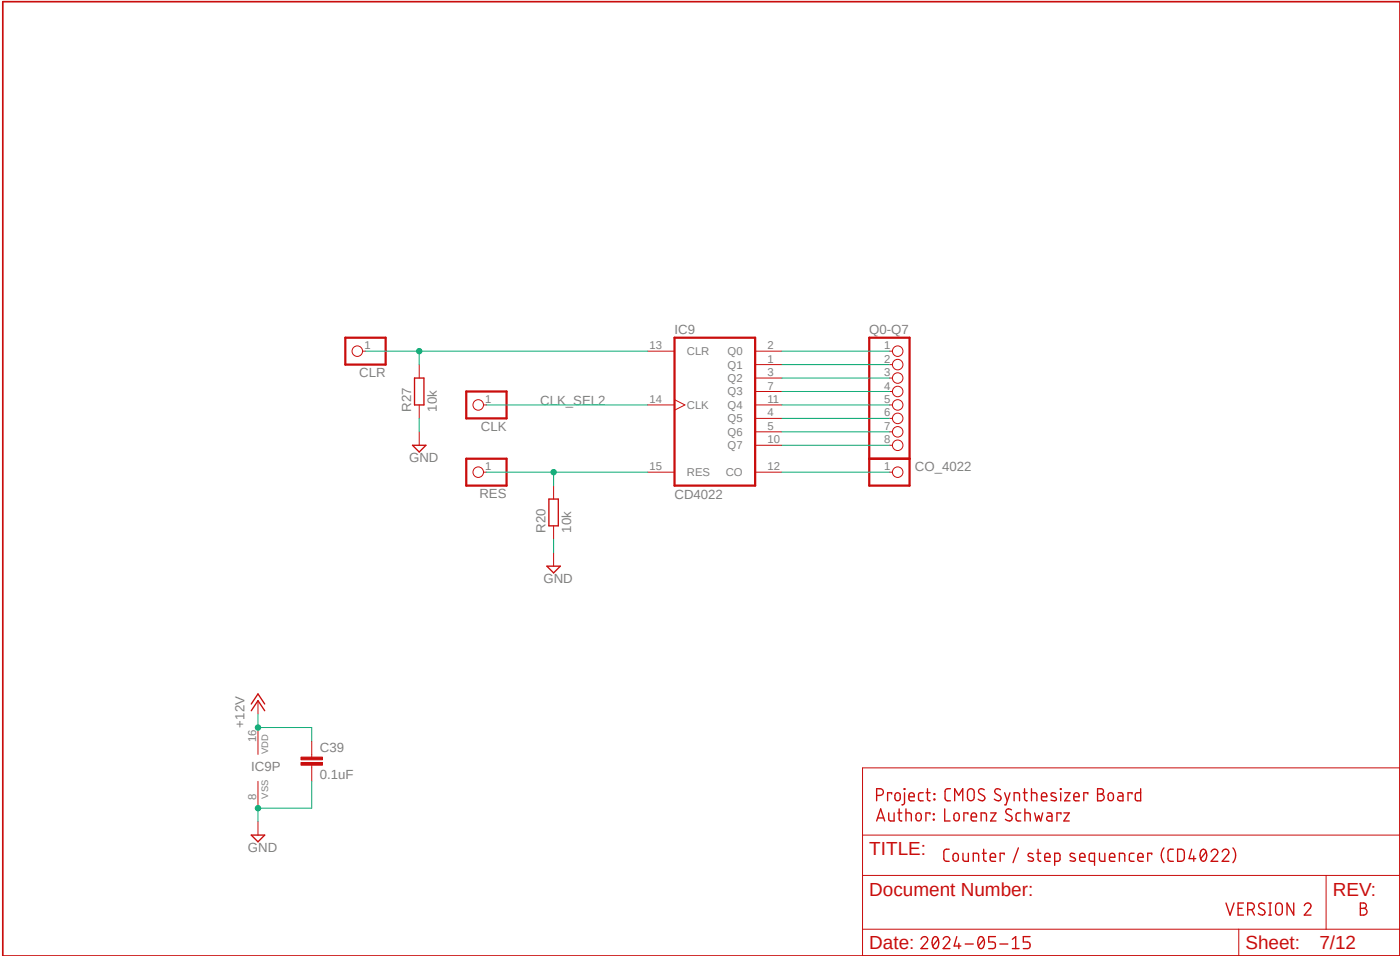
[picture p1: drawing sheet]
<svg xmlns="http://www.w3.org/2000/svg" width="265mm" height="181mm" viewBox="0 0 265 181" stroke-linecap="round" stroke-linejoin="round" font-family="sans-serif">
<!-- layer: Ebene 1 -->
<g fill="none" stroke="#c90d0c" stroke-width=".25">
<path d="M78.4 71.4h1.7v5.1h-1.7zM78 84.1h2.5l-1.3 1.3zM103.8 94.3h1.7v5h-1.7zM103.4 107h2.5l-1.3 1.2zM47.5 134.3l1.3-1.9 1.2 1.9M50 133l-1.2-1.9-1.3 1.9M47.5 157.8h2.5l-1.2 1.2zM165.7 155.1l.8-2.3 .7 2.3M165.7 150.3h.6a.63 .63 0 0 0 .7-.7 .63 .63 0 0 0-.7-.6h-.6v2.3M165.9 154.5h1.1M168.6 150v-.2h-.8v1.5M169 153.6v1.5h-.6l-.4-.2v-1.3"/>
<path d="M169.3 149.9l.5-.1a.9 .9 0 0 1 .1 1.4h-.5a1.05 1.05 0 0 1-.1-1.3zM169.7 153.6h.8M170 152.8v2.1l.5 .2M170.9 149l.1 .1zM171 149.8v1.9l-.1 .2-.4 .1M171.3 153.6l.9 .1 .1 1.4M171.3 152.8v2.3M171.8 150.5h1a.53 .53 0 0 0-.3-.7 .53 .53 0 0 0-.7 .5l.1 .9 .9 .1M173.3 153.7l.4-.1a.9 .9 0 0 1 .2 1.4h-.5l-.2-.3zM174.5 149.8l-.8 .1-.1 1 .3 .3 .6 .1M175.1 149.8h.7M175.3 149v2l.5 .3"/>
<path d="M175.8 153.8v-.2h-.8v1.5M176.4 153.8l.2 .1zM176.4 154.8l.2 .1zM176.6 149.9l.1 .2zM176.6 151l.1 .1zM178.6 152.8v2.3h1M179.7 149h-.7l-.3 .2-.1 1.6 .1 .3 .3 .2h.7M180.4 153.7l.5-.1a.9 .9 0 0 1 .2 1.4h-.5l-.3-.3zM182 151.3v-2.3l-.8 1.3-.7-1.3v2.3M183 153.8v-.2h-.8v1.5M183 149.2a.63 .63 0 0 1 .7-.2 .63 .63 0 0 1 .4 .6l.1 1a.63 .63 0 0 1-.7 .7 .63 .63 0 0 1-.6-.7zM183.6 154.3h1a.53 .53 0 0 0-.4-.7 .53 .53 0 0 0-.6 .5l.1 .9 .9 .1"/>
<path d="M185.5 155.1v-1.5l.9 .1 .1 1.4M186.1 149.2a.57 .57 0 0 0-.9-.1 .57 .57 0 0 0 0 .8l.7 .4a.57 .57 0 0 1 .1 .9 .57 .57 0 0 1-.9-.1l-.2-.1M187.3 153.6h1l-1 1.5h1M189.1 149.2a.57 .57 0 0 0-.9-.1 .57 .57 0 0 0 .1 .8l.7 .4a.57 .57 0 0 1 .1 .9 .57 .57 0 0 1-.9-.1l-.2-.1M189.9 149.8l.5 1.5M190.9 149.8l-.7 2.2h-.3M191.2 153a.57 .57 0 0 0-.9-.1 .57 .57 0 0 0 .1 .9l.7 .3a.57 .57 0 0 1 .1 .9 .57 .57 0 0 1-.9-.1l-.2-.1M191.7 151.3v-1.5l.9 .1 .1 1.4M193 153.6l-.8 .1-.1 1 .2 .3 .7 .1M193.4 149.8h.8M193.7 149v1.9l.1 .3 .4 .1M193.7 153.6l.9 .1 .2 1.4"/>
<path d="M193.7 152.8v2.3M195 149.8l.9 .1 .1 1.4M195 149v2.3M196.9 150.5h1a.53 .53 0 0 0-.4-.7 .53 .53 0 0 0-.6 .5l.1 .9 .9 .1M197.1 153.6l-.4 1.5-.4-1-.3 1-.4-1.5M198 153.6h.6l.3 .3v1.2h-.6a.44 .44 0 0 1-.5-.5 .44 .44 0 0 1 .5-.4h.6M199.6 149.9a.58 .58 0 0 0-.9 .1v.3l1 .6a.32 .32 0 0 1-.3 .4l-.7-.1M200.4 149l.2 .1zM200.5 149.8v1.5M200.6 153.8v-.2h-.8v1.5M201.1 153.6h1l-1 1.5h1M201.3 149.8h1l-1 1.5h1"/>
<path d="M203 150.5h1a.53 .53 0 0 0-.3-.7 .53 .53 0 0 0-.7 .5l.1 .9 .9 .1M205.6 150v-.2h-.7v1.5M207.5 149h.6a.51 .51 0 0 1 .5 .5 .51 .51 0 0 1-.5 .5 .63 .63 0 0 1 .6 .6 .63 .63 0 0 1-.6 .7h-.6zM207.5 150h.6M209.6 149.9l.5-.1a.9 .9 0 0 1 .1 1.4h-.5l-.2-.3zM211.4 149.8h.6l.3 .3v1.2h-.6a.44 .44 0 0 1-.4-.5 .44 .44 0 0 1 .4-.4h.6M214 150v-.2h-.8v1.5M215.6 149v2.3l-.9-.1-.1-1.2 .2-.2h.8M174.1 177.4a.63 .63 0 0 1 .9-.5 .63 .63 0 0 1 .2 1l-1.1 1.3h1.3M176.5 177.1a.52 .52 0 0 1 .6-.1 .52 .52 0 0 1 .3 .5 1.28 1.28 0 0 1-.6 1.7 1.34 1.34 0 0 1-.4-2zM177.3 177.4l-1 1.3M178.3 177.4a.63 .63 0 0 1 .9-.4 .63 .63 0 0 1 .2 .9l-1.1 1.3h1.3"/>
<path d="M179.4 160.4h-.6l-.4 .4v1.4l.4 .5h.6M180.3 161.4l.4-.2a.88 .88 0 0 1 .2 1.4l-.3 .1-.4-.3zM180.9 176.9l-.5 1.8h1.2M181.3 178.2v1M182.5 178.3h1.5M183 161.2v1.5h-.6l-.3-.2-.1-1.3M184 162.7v-1.5l.9 .1 .1 1.4M185.1 177.1a.52 .52 0 0 1 .6-.1 .52 .52 0 0 1 .3 .5 1.31 1.31 0 0 1-.5 1.7 1.28 1.28 0 0 1-.6-1.7zM185.7 161.2h.8M185.9 160.4l.1 2.1 .5 .2M186 177.4l-1 1.3M187.2 161.9h1a.53 .53 0 0 0-.4-.7 .53 .53 0 0 0-.6 .5l.1 .9 .9 .1"/>
<path d="M188.2 176.9h-1.3v1h.8a.64 .64 0 0 1 .5 .7 .64 .64 0 0 1-.5 .6h-.8M189 178.3h1.5M189.8 161.4v-.2h-.7v1.5M191.4 179.2h1.2M191.4 177.4l.6-.5v2.3M192.5 160.2l-1 2.8M194.7 176.9h-1.3v1h.8a.64 .64 0 0 1 .5 .7 .64 .64 0 0 1-.5 .6h-.8M195.2 161.3a.61 .61 0 0 0-.9 .1l.1 .3 .9 .5v.4a.79 .79 0 0 1-.9 0M196 161.2h.7M196.2 160.4v1.9l.2 .3 .3 .1M197.5 161.9h1a.53 .53 0 0 0-.4-.7 .53 .53 0 0 0-.6 .5l.1 .9 .9 .1M199.4 162.7h.6l.3-.2 .1-.9-.2-.4h-.8v2.3"/>
<path d="M203.2 161.3a.58 .58 0 0 0-.9 .1l.2 .4 .6 .3a.33 .33 0 0 1 .2 .3 .33 .33 0 0 1-.3 .3l-.7-.1M204.1 161.9h1a.53 .53 0 0 0-.3-.7 .53 .53 0 0 0-.7 .5l.1 .9 .9 .1M206.9 162.7h-.6l-.4-.2v-1.1l.2-.2h.8v2.3M208.9 161.2v1.5h-.7l-.4-.4v-1.1M209.7 161.9h1a.53 .53 0 0 0-.3-.7 .53 .53 0 0 0-.7 .5l.1 .9 .9 .1M211.6 162.7v-1.5l.9 .1 .1 1.4M214.4 161.2l-.8 .1-.1 1 .2 .4h.7M215.1 161.9h1a.53 .53 0 0 0-.4-.7 .53 .53 0 0 0-.6 .5l.1 .9 .9 .1M217.7 161.4v-.2h-.7v1.5M220 160.2a2.17 2.17 0 0 0 0 2.8M221.8 160.4h-.7l-.3 .4v1.4l.3 .5h.7M222.6 160.4h.8l.4 .4 .1 1.3-.1 .3-.4 .3h-.8z"/>
<path d="M225.3 160.4l-.5 1.8h1.2M225.7 161.7v1M227.1 160.6a.53 .53 0 0 1 .6-.1 .53 .53 0 0 1 .3 .5v1.1a.55 .55 0 0 1-.5 .6 .55 .55 0 0 1-.6-.6v-.8zM228 160.9l-1 1.3M228.9 160.9a.63 .63 0 0 1 .9-.5 .63 .63 0 0 1 .2 1l-1.1 1.3h1.3M231 160.9a.63 .63 0 0 1 .9-.5 .63 .63 0 0 1 .2 1l-1.1 1.3h1.3M233.1 160.2a2.17 2.17 0 0 1 0 2.8M233.3 170.6l-.8 2.3-.7-2.3M234 171.6h.8M235.1 170.6h-1.1v2.3h1.1M235.9 171.9h.6a.63 .63 0 0 0 .6-.7 .63 .63 0 0 0-.6-.6h-.6v2.3M236.6 171.9l.5 1"/>
<path d="M239 170.8a.57 .57 0 0 0-.9-.1 .57 .57 0 0 0 .1 .8l.7 .4a.53 .53 0 0 1 .1 .7 .53 .53 0 0 1-.7 .2l-.4-.2M239.8 172.9h.5M239.8 170.6h.5M240.1 170.6v2.3M241.4 170.7l.6-.1 .3 .2 .1 1.4a.63 .63 0 0 1-.6 .7 .63 .63 0 0 1-.7-.7v-1zM244.6 170.6v2.3l-1.3-2.3v2.3M246.5 171.1a.63 .63 0 0 1 .9-.5 .63 .63 0 0 1 .2 1l-1.1 1.3h1.3M257.2 170.6h.6a.51 .51 0 0 1 .5 .5 .51 .51 0 0 1-.5 .5 .64 .64 0 0 1 .6 .6 .64 .64 0 0 1-.6 .7h-.6zM257.2 171.6h.6"/>
</g>
<path d="M65.3 63.8h7.6v5.1h-7.6zM88.1 74h7.7v5h-7.7zM127.5 63.8h15.2v27.9h-15.2zM164.3 63.8h7.6v27.9h-7.6zM88.1 86.7h7.7v5h-7.7zM164.3 86.7h7.6" fill="none" stroke="#c90d0c" stroke-width=".42"/>
<g fill="none" stroke="#c90d0c" stroke-width=".19">
<path d="M68.5 66.3h.6M79.2 68.9v2.5M79.2 76.5v2.5M91.4 76.5h.5M122.4 66.3h5.1M122.4 76.5h5.1M127.5 75.5l2 1-2 1M142.7 68.9h5.1M142.7 66.3h5.1M142.7 71.4h5.1M142.7 79h5.1M142.7 74h5.1"/>
<path d="M142.7 76.5h5.1M168.1 68.9h.6M168.1 66.3h.6M168.1 71.4h.6M168.1 79h.6M168.1 74h.6M168.1 76.5h.6M79.2 81.6v2.5M91.4 89.2h.5M104.6 91.7v2.6M104.6 99.3v2.6M122.4 89.2h5.1"/>
<path d="M142.7 81.6h5.1M142.7 84.1h5.1M142.7 89.2h5.1M168.1 81.6h.6M168.1 84.1h.6M168.1 89.2h.6M104.6 104.4v2.6M48.8 132.4v2.5M48.8 137.4v5.1M58.9 140v3M48.8 147.6v5.1M48.8 155.2v2.6"/>
<path d="M58.9 144.5v3.1M163 145.1h101.6v35.5h-101.6zM163 157.8h101.6M163 175.5h101.6M163 165.4h101.6M234.2 175.5v5.1M250.7 165.4v10.1"/>
<circle cx="67.5" cy="66.3" r=".99"/>
<circle cx="90.4" cy="76.5" r=".99"/>
<circle cx="169.7" cy="66.3" r=".99"/>
<circle cx="169.7" cy="76.5" r=".99"/>
<circle cx="169.7" cy="68.9" r=".99"/>
<circle cx="169.7" cy="74" r=".99"/>
<circle cx="169.7" cy="71.4" r=".99"/>
<circle cx="169.7" cy="79" r=".99"/>
<circle cx="90.4" cy="89.2" r=".99"/>
<circle cx="169.7" cy="81.6" r=".99"/>
<circle cx="169.7" cy="84.1" r=".99"/>
<circle cx="169.7" cy="89.2" r=".99"/>
</g>
<g fill="#c90d0c" stroke="#c90d0c" stroke-width=".19">
<path d="M56.9 144h4.1v.5h-4.1z"/>
<path d="M56.9 143h4.1v.5h-4.1z"/>
</g>
<path d="M.5 .3h264.1v180.3h-264.1z" fill="none" stroke="#c90d0c" stroke-width=".32"/>
<path d="M147.8 66.3h20.3M147.8 68.9h20.3M147.8 71.4h20.3M147.8 74h20.3M147.8 76.5h20.3M147.8 79h20.3M91.9 89.2h30.5M104.6 89.2v2.5M147.8 81.6h20.3M147.8 84.1h20.3M147.8 89.2h20.3" fill="none" stroke="#0dab76" stroke-width=".19"/>
<circle cx="104.6" cy="89.2" r=".51" fill="#0dab76"/>
<g fill="none" stroke="#0dab76" stroke-width=".19">
<path d="M69.1 66.3h53.3M79.2 66.3v2.6"/>
<circle cx="104.6" cy="89.2" r=".51"/>
</g>
<circle cx="79.2" cy="66.3" r=".51" fill="#0dab76"/>
<g fill="none" stroke="#0dab76" stroke-width=".19">
<path d="M58.9 152.7h-10.1v2.5"/>
<circle cx="79.2" cy="66.3" r=".51"/>
</g>
<circle cx="48.8" cy="152.7" r=".51" fill="#0dab76"/>
<g fill="none" stroke="#0dab76" stroke-width=".19">
<path d="M79.2 79v2.6M104.6 101.9v2.5M48.8 134.9v2.5h10.1M58.9 147.6v5.1"/>
<circle cx="48.8" cy="152.7" r=".51"/>
</g>
<circle cx="48.8" cy="137.4" r=".51" fill="#0dab76"/>
<g fill="none" stroke="#0dab76" stroke-width=".19">
<path d="M91.9 76.5h30.5M58.9 137.4v2.6"/>
<circle cx="48.8" cy="137.4" r=".51"/>
</g>
<g font-size="3.6" fill="#c90d0c">
<text x="164.3" y="161.6">TITLE:</text>
<text x="164.3" y="169.2">Document Number:</text>
<text x="251.9" y="169.2">REV:</text>
<text x="164.3" y="179.3">Date:</text>
<text x="235.4" y="179.3">Sheet:</text>
<text x="249.4" y="179.3">7/12</text>
</g>
<g font-size="2.5" fill="#808080">
<text x="127.5" y="63.2">IC9</text>
<text x="164.3" y="63.2">Q0-Q7</text>
<text x="67.9" y="71.3">CLR</text>
<text x="77.8" y="77.8" transform="rotate(-90 77.8 77.8)">R27</text>
<text x="82.6" y="77.8" transform="rotate(-90 82.6 77.8)">10k</text>
<text x="102.1" y="76.5">CLK_SEL2</text>
<text x="90.9" y="81.4">CLK</text>
<text x="77.3" y="87.3">GND</text>
<text x="173" y="89.1">CO_4022</text>
<text x="90.6" y="94.1">RES</text>
<text x="127.5" y="94.3">CD4022</text>
<text x="103.1" y="100.6" transform="rotate(-90 103.1 100.6)">R20</text>
<text x="107.9" y="100.6" transform="rotate(-90 107.9 100.6)">10k</text>
<text x="102.7" y="110.1">GND</text>
<text x="46.2" y="137.4" transform="rotate(-90 46.2 137.4)">+12V</text>
<text x="60.5" y="142.1">C39</text>
<text x="47.5" y="145.7">IC9P</text>
<text x="60.5" y="147.2">0.1uF</text>
<text x="46.9" y="160.9">GND</text>
</g>
<g font-size="2.1" fill="#808080">
<text x="68.9" y="66">1</text>
<text x="122.8" y="66">13</text>
<text x="145.1" y="66">2</text>
<text x="167.2" y="66">1</text>
<text x="129.8" y="67.1">CLR</text>
<text x="137.5" y="69.6">Q1</text>
<text x="137.5" y="67.1">Q0</text>
<text x="145.1" y="68.5">1</text>
<text x="145.1" y="71.1">3</text>
<text x="167.2" y="68.5">2</text>
<text x="167.2" y="71.1">3</text>
<text x="91.7" y="76.1">1</text>
<text x="122.8" y="76.1">14</text>
<text x="129.8" y="77.2">CLK</text>
<text x="137.5" y="72.2">Q2</text>
<text x="137.5" y="74.7">Q3</text>
<text x="137.5" y="77.2">Q4</text>
<text x="145.1" y="73.6">7</text>
<text x="145.1" y="76.1">11</text>
<text x="167.2" y="73.6">4</text>
<text x="167.2" y="76.1">5</text>
<text x="137.5" y="79.8">Q5</text>
<text x="137.5" y="82.3">Q6</text>
<text x="145.1" y="78.7">4</text>
<text x="145.1" y="81.2">5</text>
<text x="145.1" y="83.8">10</text>
<text x="167.2" y="78.7">6</text>
<text x="167.2" y="81.2">7</text>
<text x="167.2" y="83.8">8</text>
<text x="91.7" y="88.8">1</text>
<text x="122.8" y="88.8">15</text>
<text x="129.8" y="89.9">RES</text>
<text x="137.2" y="89.9">CO</text>
<text x="137.5" y="84.9">Q7</text>
<text x="145.1" y="88.8">12</text>
<text x="167.2" y="88.8">1</text>
<text x="48.4" y="140.2" transform="rotate(-90 48.4 140.2)">16</text>
<text x="48.4" y="151.1" transform="rotate(-90 48.4 151.1)">8</text>
</g>
<g font-size="1.8" fill="#808080">
<text x="50.7" y="142.5" transform="rotate(-90 50.7 142.5)">VDD</text>
<text x="50.7" y="150.9" transform="rotate(-90 50.7 150.9)">VSS</text>
</g>
</svg>
